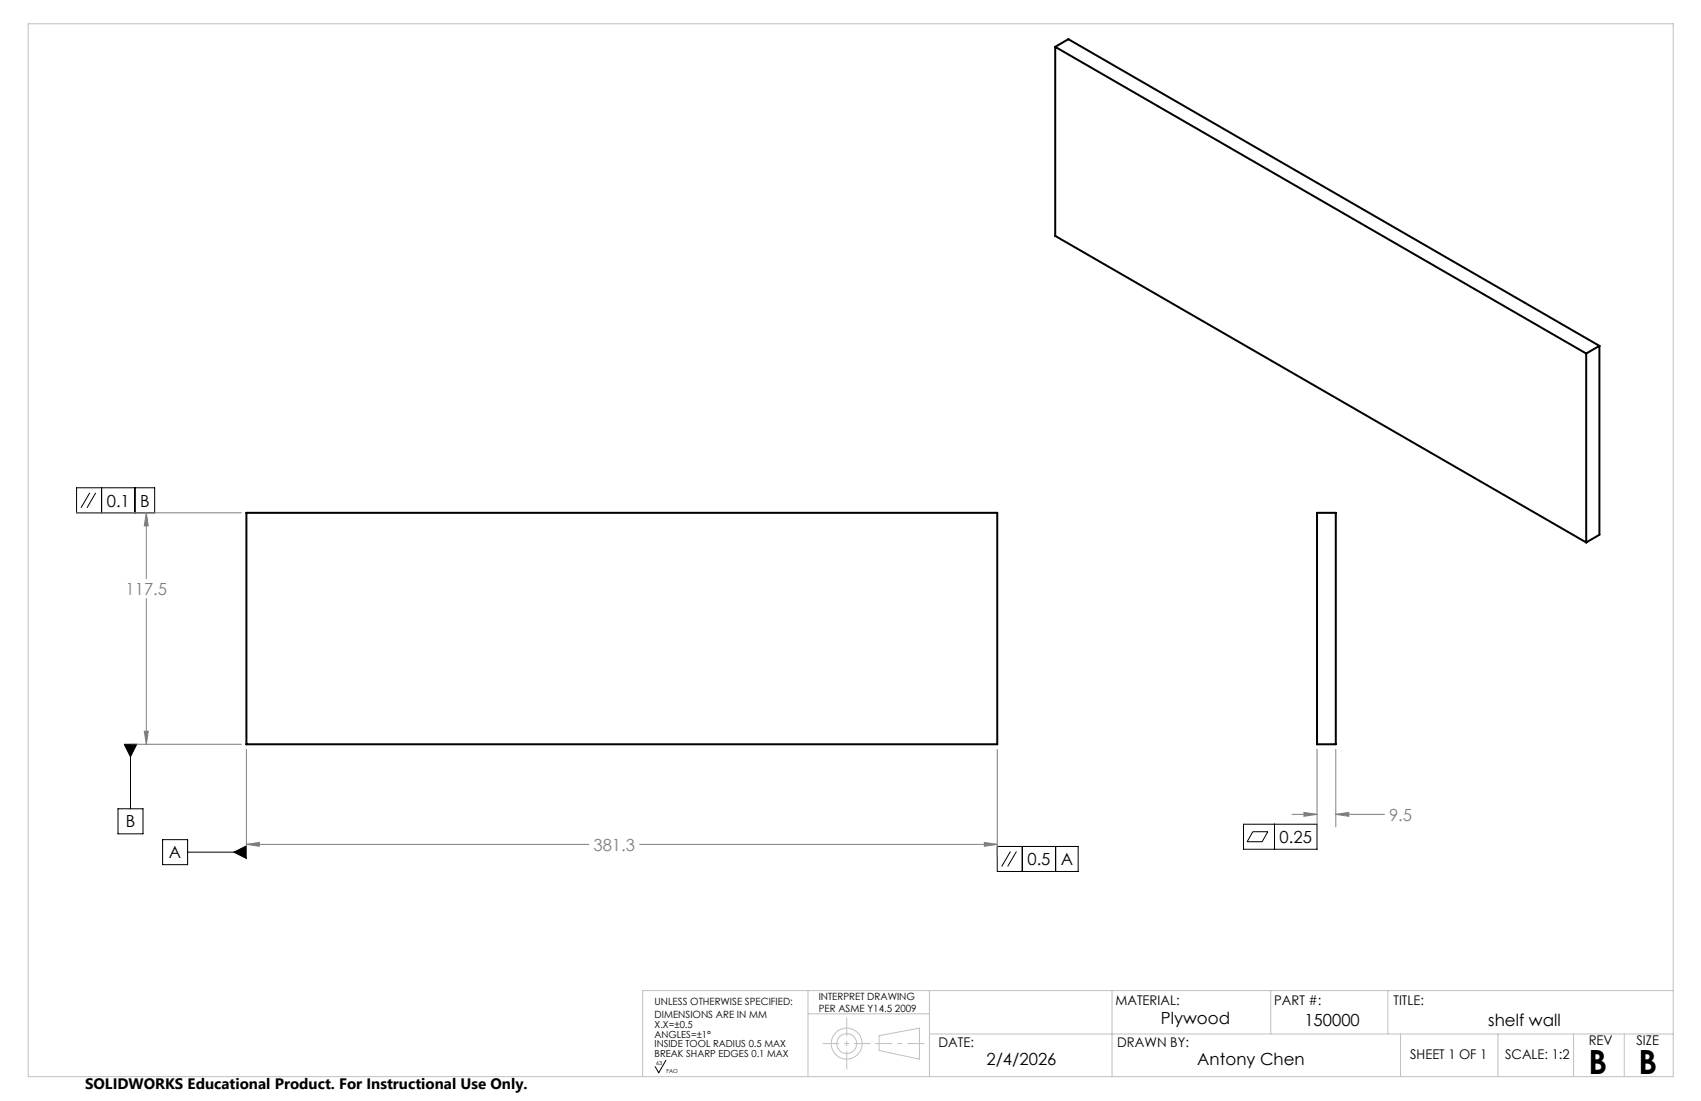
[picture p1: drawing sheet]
<svg xmlns="http://www.w3.org/2000/svg" width="432mm" height="279mm" viewBox="0 0 432 279" stroke-linecap="round" stroke-linejoin="round" font-family="sans-serif">
<path d="M267.9 11.9l3.3-2 134.8 77.9M267.9 11.9l134.8 77.8M267.9 11.9v48l134.8 77.8M402.7 89.7v48M406 87.8l-3.3 1.9M406 87.8v47.9l-3.3 2M62.5 130.1h190.7v58.8h-190.7zM334.3 130.1h4.8v58.8h-4.8z" fill="none" stroke="#000" stroke-width=".51"/>
<g fill="none" stroke="#000" stroke-width=".25">
<path d="M19.4 123.8h19.9v6.3h-19.9zM22.8 125.1l-2.2 3.8M24.3 125.1l-2.2 3.8M25.8 123.8v6.3M34.3 123.8v6.3M31.5 188.9h3.2l-1.6 3.2zM33.1 188.9v16.3M30 205.2h6.3v6.4h-6.3zM41.3 213.1h6.3v6.3h-6.3zM47.6 216.3h14.9M59.4 216.3l3.1-1.6v3.1zM253.2 214.8h20.5v6.4h-20.5z"/>
<path d="M256.5 216.1l-2.2 3.8M258 216.1l-2.2 3.8M259.5 214.8v6.4M268 214.8v6.4M315.7 209.2h18.6v6.3h-18.6zM318 211.1h3.8l-1.4 2.5h-3.8zM323.5 209.2v6.3M169.1 269.1l-1.9 3.1-.9-1.5"/>
</g>
<g fill="none" stroke="#808080" stroke-width=".25">
<path d="M19.4 130.1h41.9M37.1 130.1l.5 3.4h-1zM37.1 130.1v16.7M37.1 151.9v37M33.1 188.9h28.2M36.6 185.6h1l-.5 3.3zM62.5 190.1v27.4M253.2 190.1v27.4M334.3 190.1v19.7M339.1 190.1v19.7M62.5 214.3l3.3-.5v1zM62.5 214.3h87"/>
<path d="M162.3 214.3h90.9M249.9 213.8l3.3 .5-3.3 .5zM328 206.7h6.3M331 206.2l3.3 .5-3.3 .5zM339.1 206.7l3.3-.5v1zM339.1 206.7h12.3"/>
</g>
<g fill="none" stroke="#c0c0c0" stroke-width=".25">
<path d="M7.2 6h417.5v267.2h-417.5zM205.1 251.4v21.7M205.1 257.3h30.8M235.9 251.4v21.8M282.3 251.4v21.8M322.6 251.4v11M352.3 251.4v11M424.7 251.4h-261.6v21.8M223.2 262.8l10.2-1.9v7.9l-10.2-2.2zM235.9 262.4h188.8M355.5 262.4v10.8M380.3 262.4v10.8"/>
<path d="M399.5 262.4v10.8M412.3 262.4v10.8"/>
<circle cx="214.9" cy="264.8" r="3.9"/>
<circle cx="214.9" cy="264.8" r="2.52"/>
</g>
<path d="M214.9 258.3v13.1" fill="none" stroke="#c0c0c0" stroke-width=".25" stroke-dasharray="15.2 1.3 1.3 1.3" stroke-dashoffset="10.6" stroke-linecap="butt"/>
<path d="M208.9 264.8h12.1" fill="none" stroke="#c0c0c0" stroke-width=".25" stroke-dasharray="15.2 1.3 1.3 1.3" stroke-dashoffset="11.1" stroke-linecap="butt"/>
<path d="M222.2 264.8h12.4" fill="none" stroke="#c0c0c0" stroke-width=".25" stroke-dasharray="15.2 1.3 1.3 1.3" stroke-dashoffset="10.9" stroke-linecap="butt"/>
<path d="M59.4 216.3l3.1-1.6v3.1zM31.5 188.9h3.2l-1.6 3.2z" fill="#000"/>
<path d="M331 206.2l3.3 .5-3.3 .5zM339.1 206.7l3.3-.5v1zM249.9 213.8l3.3 .5-3.3 .5zM62.5 214.3l3.3-.5v1zM37.1 130.1l.5 3.4h-1zM36.6 185.6h1l-.5 3.3z" fill="#808080"/>
<g font-size="8.5">
<text x="403.2" y="272.6">B</text>
<text x="415.9" y="272.6">B</text>
</g>
<g font-size="4.2">
<text x="27.1" y="128.6">0.1</text>
<text x="35.5" y="128.6">B</text>
<text x="31.9" y="210">B</text>
<text x="324.8" y="213.9">0.25</text>
<text x="42.9" y="217.8">A</text>
<text x="260.8" y="219.6">0.5</text>
<text x="269.3" y="219.6">A</text>
<text x="294.7" y="259.9">Plywood</text>
<text x="331.1" y="260.3">150000</text>
<text x="377.8" y="260.3">shelf wall</text>
<text x="250.4" y="270.4">2/4/2026</text>
<text x="303.9" y="270.4">Antony Chen</text>
</g>
<g font-size="4.2" fill="#808080">
<text x="31.9" y="150.9">117.5</text>
<text x="352.6" y="208.2">9.5</text>
<text x="150.6" y="215.9">381.3</text>
</g>
<text font-size="3.8" x="21.6" y="276.3">SOLIDWORKS Educational Product. For Instructional Use Only.</text>
<g font-size="3.4">
<text x="283.1" y="255">MATERIAL:</text>
<text x="323.4" y="255">PART #:</text>
<text x="353.8" y="255">TITLE:</text>
<text x="238.3" y="265.8">DATE:</text>
<text x="283.6" y="265.8">DRAWN BY:</text>
<text x="358" y="268.8">SHEET 1 OF 1</text>
<text x="382.1" y="268.8">SCALE: 1:2</text>
<text x="403.3" y="265.2">REV</text>
<text x="415.4" y="265.2">SIZE</text>
</g>
<g font-size="2.5">
<text x="166.2" y="255.1">UNLESS OTHERWISE SPECIFIED:</text>
<text x="207.8" y="253.8">INTERPRET DRAWING</text>
<text x="207.8" y="256.7">PER ASME Y14.5 2009</text>
<text x="166.2" y="258.4">DIMENSIONS ARE IN MM</text>
<text x="166.2" y="260.9">X.X=±0.5</text>
<text x="166.2" y="263.4">ANGLES=±1°</text>
<text x="166.2" y="265.8">INSIDE TOOL RADIUS 0.5 MAX</text>
<text x="166.2" y="268.3">BREAK SHARP EDGES 0.1 MAX</text>
</g>
<g font-size="1.4">
<text x="166.6" y="270.3">63</text>
<text x="169.2" y="272.2">FAO</text>
</g>
</svg>
